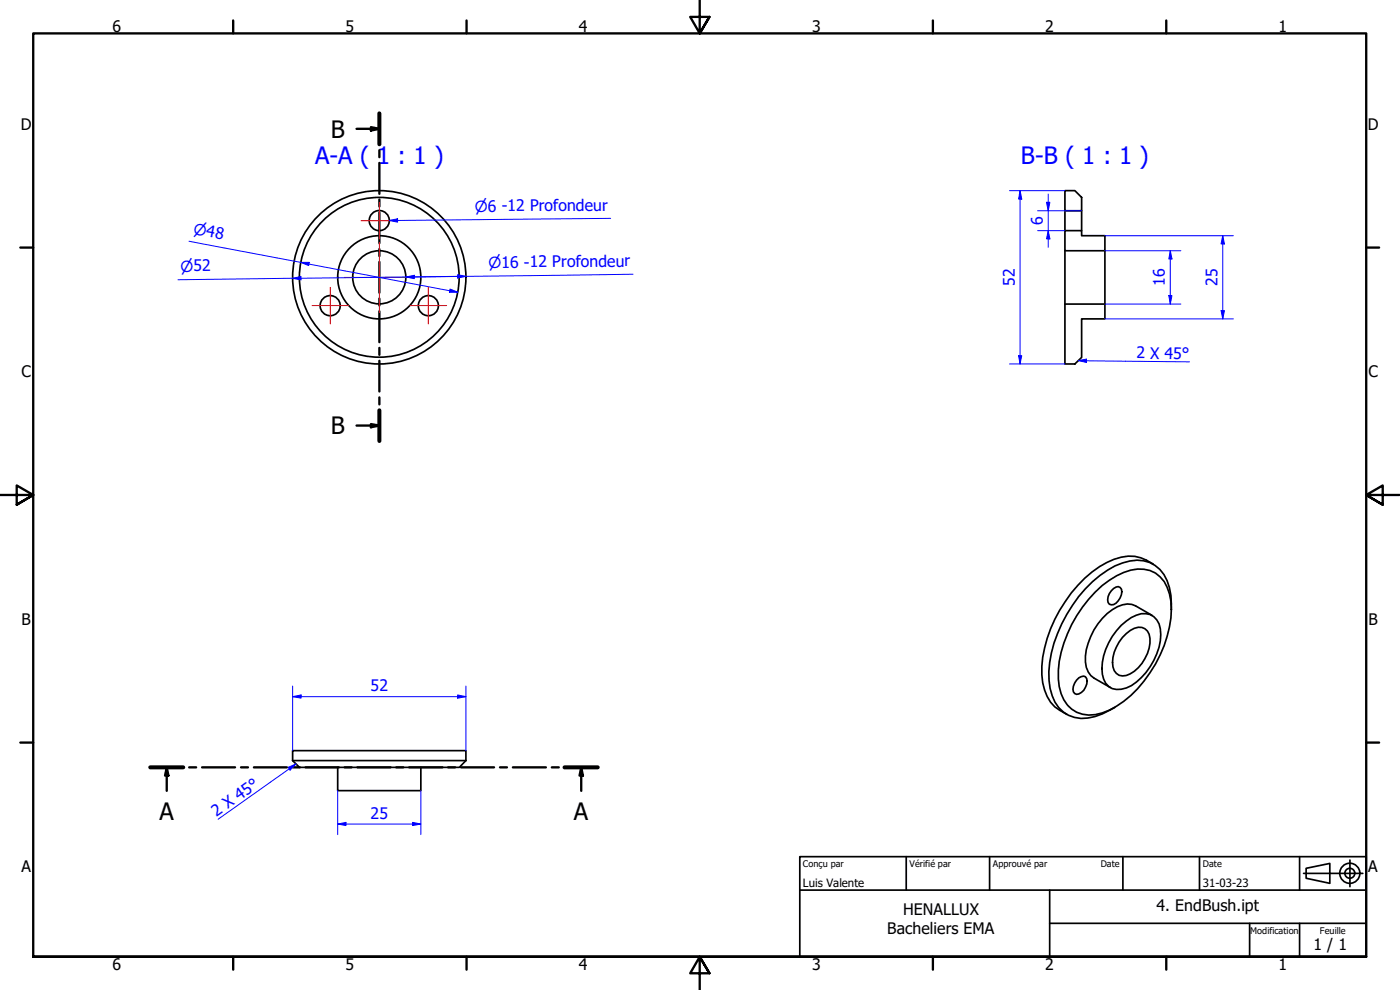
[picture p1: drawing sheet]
<svg xmlns="http://www.w3.org/2000/svg" width="420mm" height="297mm" viewBox="0 0 420 297" stroke-linecap="round" stroke-linejoin="round" font-family="sans-serif">
<!-- layer: Visible (ISO) -->
<g fill="none" stroke="#000" stroke-width=".51">
<path d="M319.6 57.2h3l2 2v4h-5zM319.6 69.2h5v1.5h7v4.5h-12zM319.6 63.2v6M319.6 75.2v16M324.6 63.2v6M331.6 75.2v16M319.6 91.2h12v4.5h-7v11.5l-2 2h-3zM328.7 177.7a21.7 21.7 0 0 1 12.7-7 8.8 8.8 0 0 1 9.6 7.5 26.4 26.4 0 0 1-1.6 15.5 36.6 36.6 0 0 1-16.5 19.4 10.5 10.5 0 0 1-11.3-.3 13.2 13.2 0 0 1-4-11.6 38.6 38.6 0 0 1 11.1-23.5zM333.5 177.3a2.05 2.05 0 0 1 2.7-1 2.57 2.57 0 0 1 0 3.1 2.71 2.71 0 0 1-3.3 1.9 2.94 2.94 0 0 1 .6-4zM346.1 169.3a11.6 11.6 0 0 0-11.8-1.5 34.1 34.1 0 0 0-16.3 15.3 35 35 0 0 0-5.1 21.7 11.6 11.6 0 0 0 7.3 9.6M336.5 187.6a10.5 10.5 0 0 1 7.4-3.5 4.8 4.8 0 0 1 4.3 4.6 18.8 18.8 0 0 1-7.1 15.9 8.1 8.1 0 0 1-7.3 2 5.7 5.7 0 0 1-3.1-6 19.2 19.2 0 0 1 5.8-13zM336.9 191.2a7.1 7.1 0 0 1 5.8-2.9 3.3 3.3 0 0 1 2.4 3.3 11.9 11.9 0 0 1-7.1 11.1 3.3 3.3 0 0 1-4.1-4 12 12 0 0 1 3-7.5z"/>
<path d="M345.8 184.6l-5-2.8a6.4 6.4 0 0 0-7 1.1 19.2 19.2 0 0 0-8 15.7 5.9 5.9 0 0 0 2.5 4.8l4.9 2.9M351.5 182.9a16.2 16.2 0 0 0-3.4-12 10.2 10.2 0 0 0-11.2-2 33.3 33.3 0 0 0-16.7 15.4 33.8 33.8 0 0 0-5 22.3 10.1 10.1 0 0 0 9.2 9 18.5 18.5 0 0 0 10.2-3.3M323.8 203.4l1.4-.5a1.69 1.69 0 0 1 .9 2.4 3.8 3.8 0 0 1-3 3 1.66 1.66 0 0 1-1-2.4l1-1.8zM87.8 228.2l2.1 2h48l1.9-2M87.8 228.2v-3h52v3M87.8 228.2h52M101.3 230.2v7h25v-7"/>
<circle cx="113.8" cy="66.2" r="3"/>
<circle cx="99.1" cy="91.7" r="3"/>
<circle cx="113.8" cy="83.2" r="26"/>
<circle cx="113.8" cy="83.2" r="24"/>
<circle cx="113.8" cy="83.2" r="8"/>
<circle cx="113.8" cy="83.2" r="12.5"/>
<circle cx="128.6" cy="91.7" r="3"/>
</g>
<!-- layer: Section Line (ISO) -->
<g fill="none" stroke="#000" stroke-width=".7">
<path d="M107 38.7h6.9M111.3 38.1l2.6 .6-2.6 .5zM113.9 34v9.3M113.9 45.1v2.1M113.9 48.9v9.3M113.9 59.9v2.1M113.9 63.7v9.2M113.9 74.7v2.1M113.9 78.6v9.2M113.9 89.6v2.1M113.9 93.4v9.3M113.9 104.4v2.1"/>
<path d="M113.9 108.3v9.2M113.9 119.2v2.1M107 127.7h6.9M111.3 127.2l2.6 .5-2.6 .5zM113.9 123.1v9.2M45.1 230.2h9.9M50 230.2l.5 2.5h-1zM50 230.2v7.1M56.8 230.2h2.1M60.6 230.2h9.9M72.3 230.2h2.1M76.2 230.2h9.9"/>
<path d="M87.9 230.2h2.1M91.7 230.2h10M103.4 230.2h2.1M107.3 230.2h9.9M118.9 230.2h2.1M122.8 230.2h10M134.5 230.2h2.1M138.4 230.2h9.9M150.1 230.2h2M153.9 230.2h9.9M165.6 230.2h2.1M169.4 230.2h10"/>
<path d="M174.4 230.2l.5 2.5h-1zM174.4 230.2v7.1"/>
</g>
<path d="M113.9 34v9.3M113.9 123.1v9.2M45.1 230.2h9.9M169.4 230.2h10" fill="none" stroke="#000" stroke-width="1.2"/>
<g fill="#000">
<path d="M111.3 38.1l2.6 .6-2.6 .5z" fill-rule="evenodd"/>
<path d="M111.3 127.2l2.6 .5-2.6 .5z" fill-rule="evenodd"/>
<path d="M50 230.2l.5 2.5h-1z" fill-rule="evenodd"/>
<path d="M174.4 230.2l.5 2.5h-1z" fill-rule="evenodd"/>
</g>
<!-- layer: Border (ISO) -->
<g fill="none" stroke="#000" stroke-width=".7">
<path d="M70 6.1v3.9M140 6.1v3.9M210 0v10l-2.9-4.9h5.8l-2.9 4.9 2.9-4.9M280 6.1v3.9M350 6.1v3.9M6.1 74.3h3.9M410 74.3h3.9M0 148.5h10l-5-2.8v5.7l5-2.9-5 2.9M420 148.5h-10l5-2.8v5.7l-5-2.9 5 2.9M6.1 222.8h3.9M410 222.8h3.9M10 287.1v-277.1h400v277.1h-400h400"/>
<path d="M70 287.1v3.8M140 287.1v3.8M212.9 292l-2.9-4.9 2.9 4.9h-5.8l2.9-4.9v9.9M280 287.1v3.8M350 287.1v3.8"/>
</g>
<!-- layer: Title (ISO) -->
<g fill="none" stroke="#000" stroke-width=".51">
<path d="M240 257h170v30.1h-170zM272 257v10.1M297 257v10.1M337 257v10.1M360 257v10.1M390 257v10.1M405.1 258v8.1M240 267.1h170M315 277h95M315 267.1v20M375 277v10.1M390 277v10.1"/>
<path d="M391.2 262.1h17.8M392 260.5l7.1-1.4v5.9l-7.1-1.5z"/>
<circle cx="405.1" cy="262" r="3"/>
<circle cx="405.1" cy="262" r="1.49"/>
</g>
<!-- layer: Center Mark (ISO) -->
<path d="M108.3 66.2h11M113.9 72.7v21M113.9 60.7v11M93.6 91.7h11M99.1 86.2v11M103.3 83.2h21M123.1 91.7h10.9M128.5 86.2v11" fill="none" stroke="#f00" stroke-width=".3"/>
<!-- layer: Symbol (ISO) -->
<path d="M116.8 66.2h2.5" fill="none" stroke="#00f" stroke-width=".3"/>
<path d="M116.8 66.2l2.5-.6v1.1z" fill-rule="evenodd" fill="#00f"/>
<path d="M116.8 66.2l2.5-.6v1.1zM183.3 65.5l-64 .7M121.9 83.1h2.4" fill="none" stroke="#00f" stroke-width=".3"/>
<path d="M121.9 83.1l2.4-.5v1z" fill-rule="evenodd" fill="#00f"/>
<path d="M121.9 83.1l2.4-.5v1zM190 82.3l-65.7 .8" fill="none" stroke="#00f" stroke-width=".3"/>
<!-- layer: Dimension (ISO) -->
<path d="M137.4 82.9h2.4" fill="none" stroke="#00f" stroke-width=".3"/>
<path d="M137.4 82.4l2.4 .5-2.4 .5z" fill-rule="evenodd" fill="#00f"/>
<path d="M87.8 83.5h2.6M137.4 82.4l2.4 .5-2.4 .5z" fill="none" stroke="#00f" stroke-width=".3"/>
<path d="M87.8 83.5l2.5-.5 .1 1z" fill-rule="evenodd" fill="#00f"/>
<path d="M87.8 83.5l2.5-.5 .1 1zM87.8 83.5l-34.4 .4M134.9 87.2l2.5 .5M137.4 82.9l-47 .6" fill="none" stroke="#00f" stroke-width=".3"/>
<path d="M135.1 86.7l2.3 1h-2.5z" fill-rule="evenodd" fill="#00f"/>
<path d="M90.2 78.7l2.5 .5M135.1 86.7l2.3 1h-2.5z" fill="none" stroke="#00f" stroke-width=".3"/>
<path d="M90.2 78.7h2.6l-.2 1z" fill-rule="evenodd" fill="#00f"/>
<path d="M56.7 72.4l33.5 6.3M90.2 78.7h2.6l-.2 1zM92.7 79.2l42.2 8M87.8 209h2.6" fill="none" stroke="#00f" stroke-width=".3"/>
<path d="M87.8 209l2.6-.5v1z" fill-rule="evenodd" fill="#00f"/>
<path d="M87.8 209l2.6-.5v1zM137.4 209h2.4" fill="none" stroke="#00f" stroke-width=".3"/>
<path d="M137.4 208.5l2.4 .5-2.4 .5z" fill-rule="evenodd" fill="#00f"/>
<path d="M87.8 205.9v19.3M90.4 209h47M137.4 208.5l2.4 .5-2.4 .5zM139.8 205.9v19.3M101.3 247.3h2.5" fill="none" stroke="#00f" stroke-width=".3"/>
<path d="M101.3 247.3l2.5-.6v1z" fill-rule="evenodd" fill="#00f"/>
<path d="M101.3 247.3l2.5-.6v1zM123.8 247.3h2.5" fill="none" stroke="#00f" stroke-width=".3"/>
<path d="M123.8 246.7l2.5 .6-2.5 .4z" fill-rule="evenodd" fill="#00f"/>
<path d="M101.3 237.2v13.2M126.3 237.2v13.2M103.8 247.3h20M123.8 246.7l2.5 .6-2.5 .4z" fill="none" stroke="#00f" stroke-width=".3"/>
<!-- layer: Symbol (ISO) -->
<path d="M88.8 229.2l-2 1.5" fill="none" stroke="#00f" stroke-width=".3"/>
<path d="M86.5 230.2l2.3-1-1.7 1.9z" fill-rule="evenodd" fill="#00f"/>
<path d="M86.5 230.2l2.3-1-1.7 1.9zM86.8 230.7l-21.3 15.1" fill="none" stroke="#00f" stroke-width=".3"/>
<!-- layer: Dimension (ISO) -->
<path d="M367 70.7v2.5" fill="none" stroke="#00f" stroke-width=".3"/>
<path d="M367 70.7l.5 2.5h-1z" fill-rule="evenodd" fill="#00f"/>
<path d="M367 70.7l.5 2.5h-1zM367 93.2v2.5" fill="none" stroke="#00f" stroke-width=".3"/>
<path d="M366.5 93.2h1l-.5 2.5z" fill-rule="evenodd" fill="#00f"/>
<path d="M331.6 70.7h38.5M351.2 75.2v2.5M367 73.2v20M331.6 95.7h38.5M366.5 93.2h1l-.5 2.5z" fill="none" stroke="#00f" stroke-width=".3"/>
<path d="M351.2 75.2l.5 2.5h-.9z" fill-rule="evenodd" fill="#00f"/>
<path d="M351.2 75.2l.5 2.5h-.9zM351.2 88.7v2.5" fill="none" stroke="#00f" stroke-width=".3"/>
<path d="M350.8 88.7h.9l-.5 2.5z" fill-rule="evenodd" fill="#00f"/>
<path d="M306.1 57.2v2.5M331.6 75.2h22.8M351.2 77.7v11M331.6 91.2h22.8M350.8 88.7h.9l-.5 2.5z" fill="none" stroke="#00f" stroke-width=".3"/>
<path d="M306.1 57.2l.5 2.5h-.9z" fill-rule="evenodd" fill="#00f"/>
<path d="M306.1 57.2l.5 2.5h-.9zM306.1 106.7v2.5" fill="none" stroke="#00f" stroke-width=".3"/>
<path d="M305.7 106.7h.9l-.5 2.5z" fill-rule="evenodd" fill="#00f"/>
<path d="M303 57.2h16.6M306.1 59.7v47M314.6 60.7v2.5M303 109.2h16.6M305.7 106.7h.9l-.5 2.5z" fill="none" stroke="#00f" stroke-width=".3"/>
<path d="M314.1 60.7h1l-.5 2.5z" fill-rule="evenodd" fill="#00f"/>
<path d="M314.1 60.7h1l-.5 2.5zM314.6 69.2v2.5" fill="none" stroke="#00f" stroke-width=".3"/>
<path d="M314.6 69.2l.5 2.5h-1z" fill-rule="evenodd" fill="#00f"/>
<path d="M314.6 58.2v2.5M311.4 63.2h13.2M311.4 69.2h8.2M314.6 69.2l.5 2.5h-1zM314.6 63.2v6M314.6 71.7v2.5" fill="none" stroke="#00f" stroke-width=".3"/>
<!-- layer: Symbol (ISO) -->
<path d="M323.6 108.2l2.5 .1" fill="none" stroke="#00f" stroke-width=".3"/>
<path d="M323.6 108.2l2.5-.5v1.1z" fill-rule="evenodd" fill="#00f"/>
<path d="M323.6 108.2l2.5-.5v1.1zM326.1 108.3l30.9 .3" fill="none" stroke="#00f" stroke-width=".3"/>
<g font-size="7.2">
<text x="99.3" y="41.3">B</text>
<text x="99.3" y="130.4">B</text>
<text x="47.9" y="246">A</text>
<text x="172.2" y="246">A</text>
</g>
<g font-size="7.2" fill="#00f">
<text x="94.6" y="49.3">A-A ( 1 : 1 )</text>
<text x="306.4" y="49.3">B-B ( 1 : 1 )</text>
</g>
<g font-size="4.8">
<text x="33.7" y="9.6">6</text>
<text x="103.7" y="9.6">5</text>
<text x="173.7" y="9.6">4</text>
<text x="243.7" y="9.6">3</text>
<text x="313.7" y="9.6">2</text>
<text x="383.7" y="9.6">1</text>
<text x="6.2" y="38.9">D</text>
<text x="410.5" y="38.9">D</text>
<text x="6.4" y="113.1">C</text>
<text x="410.7" y="113.1">C</text>
<text x="6.4" y="187.4">B</text>
<text x="410.7" y="187.4">B</text>
<text x="6.4" y="261.7">A</text>
<text x="410.7" y="261.7">A</text>
<text x="271" y="274.6">HENALLUX</text>
<text x="347.1" y="273.4">4. EndBush.ipt</text>
<text x="266.3" y="280.3">Bacheliers EMA</text>
<text x="394.2" y="285">1 / 1</text>
<text x="33.7" y="290.9">6</text>
<text x="103.7" y="290.9">5</text>
<text x="173.7" y="290.9">4</text>
<text x="243.7" y="290.9">3</text>
<text x="313.7" y="290.9">2</text>
<text x="383.7" y="290.9">1</text>
</g>
<g font-size="4.8" fill="#00f">
<text x="313" y="67.5" transform="rotate(-90 313 67.5)">6</text>
<text x="304.5" y="85.8" transform="rotate(-90 304.5 85.8)">52</text>
<text x="349.6" y="85.8" transform="rotate(-90 349.6 85.8)">16</text>
<text x="365.4" y="85.8" transform="rotate(-90 365.4 85.8)">25</text>
<text x="341.1" y="107.6" transform="rotate(1 341.1 107.6)">2 X 45°</text>
<text x="111.2" y="207.4">52</text>
<text x="65" y="245.2" transform="rotate(-35 65 245.2)">2 X 45°</text>
<text x="111.2" y="245.6">25</text>
</g>
<g font-size="4.6" fill="#00f">
<text x="142.5" y="63.5" transform="rotate(-1 142.5 63.5)">⌀6 -12 Profondeur</text>
<text x="57.9" y="70.2" transform="rotate(11 57.9 70.2)">⌀48</text>
<text x="54.2" y="81.5" transform="rotate(-1 54.2 81.5)">⌀52</text>
<text x="146.6" y="80.4" transform="rotate(-1 146.6 80.4)">⌀16 -12 Profondeur</text>
</g>
<g font-size="3.4">
<text x="241" y="266">Luis Valente</text>
<text x="361" y="266">31-03-23</text>
</g>
<g font-size="2.7">
<text x="241" y="260.1">Conçu par</text>
<text x="273" y="260.3">Vérifié par</text>
<text x="298" y="260.3">Approuvé par</text>
<text x="330.3" y="260">Date</text>
<text x="361" y="260">Date</text>
<text x="375.2" y="280.1">Modification</text>
<text x="396.1" y="280.1">Feuille</text>
</g>
</svg>
